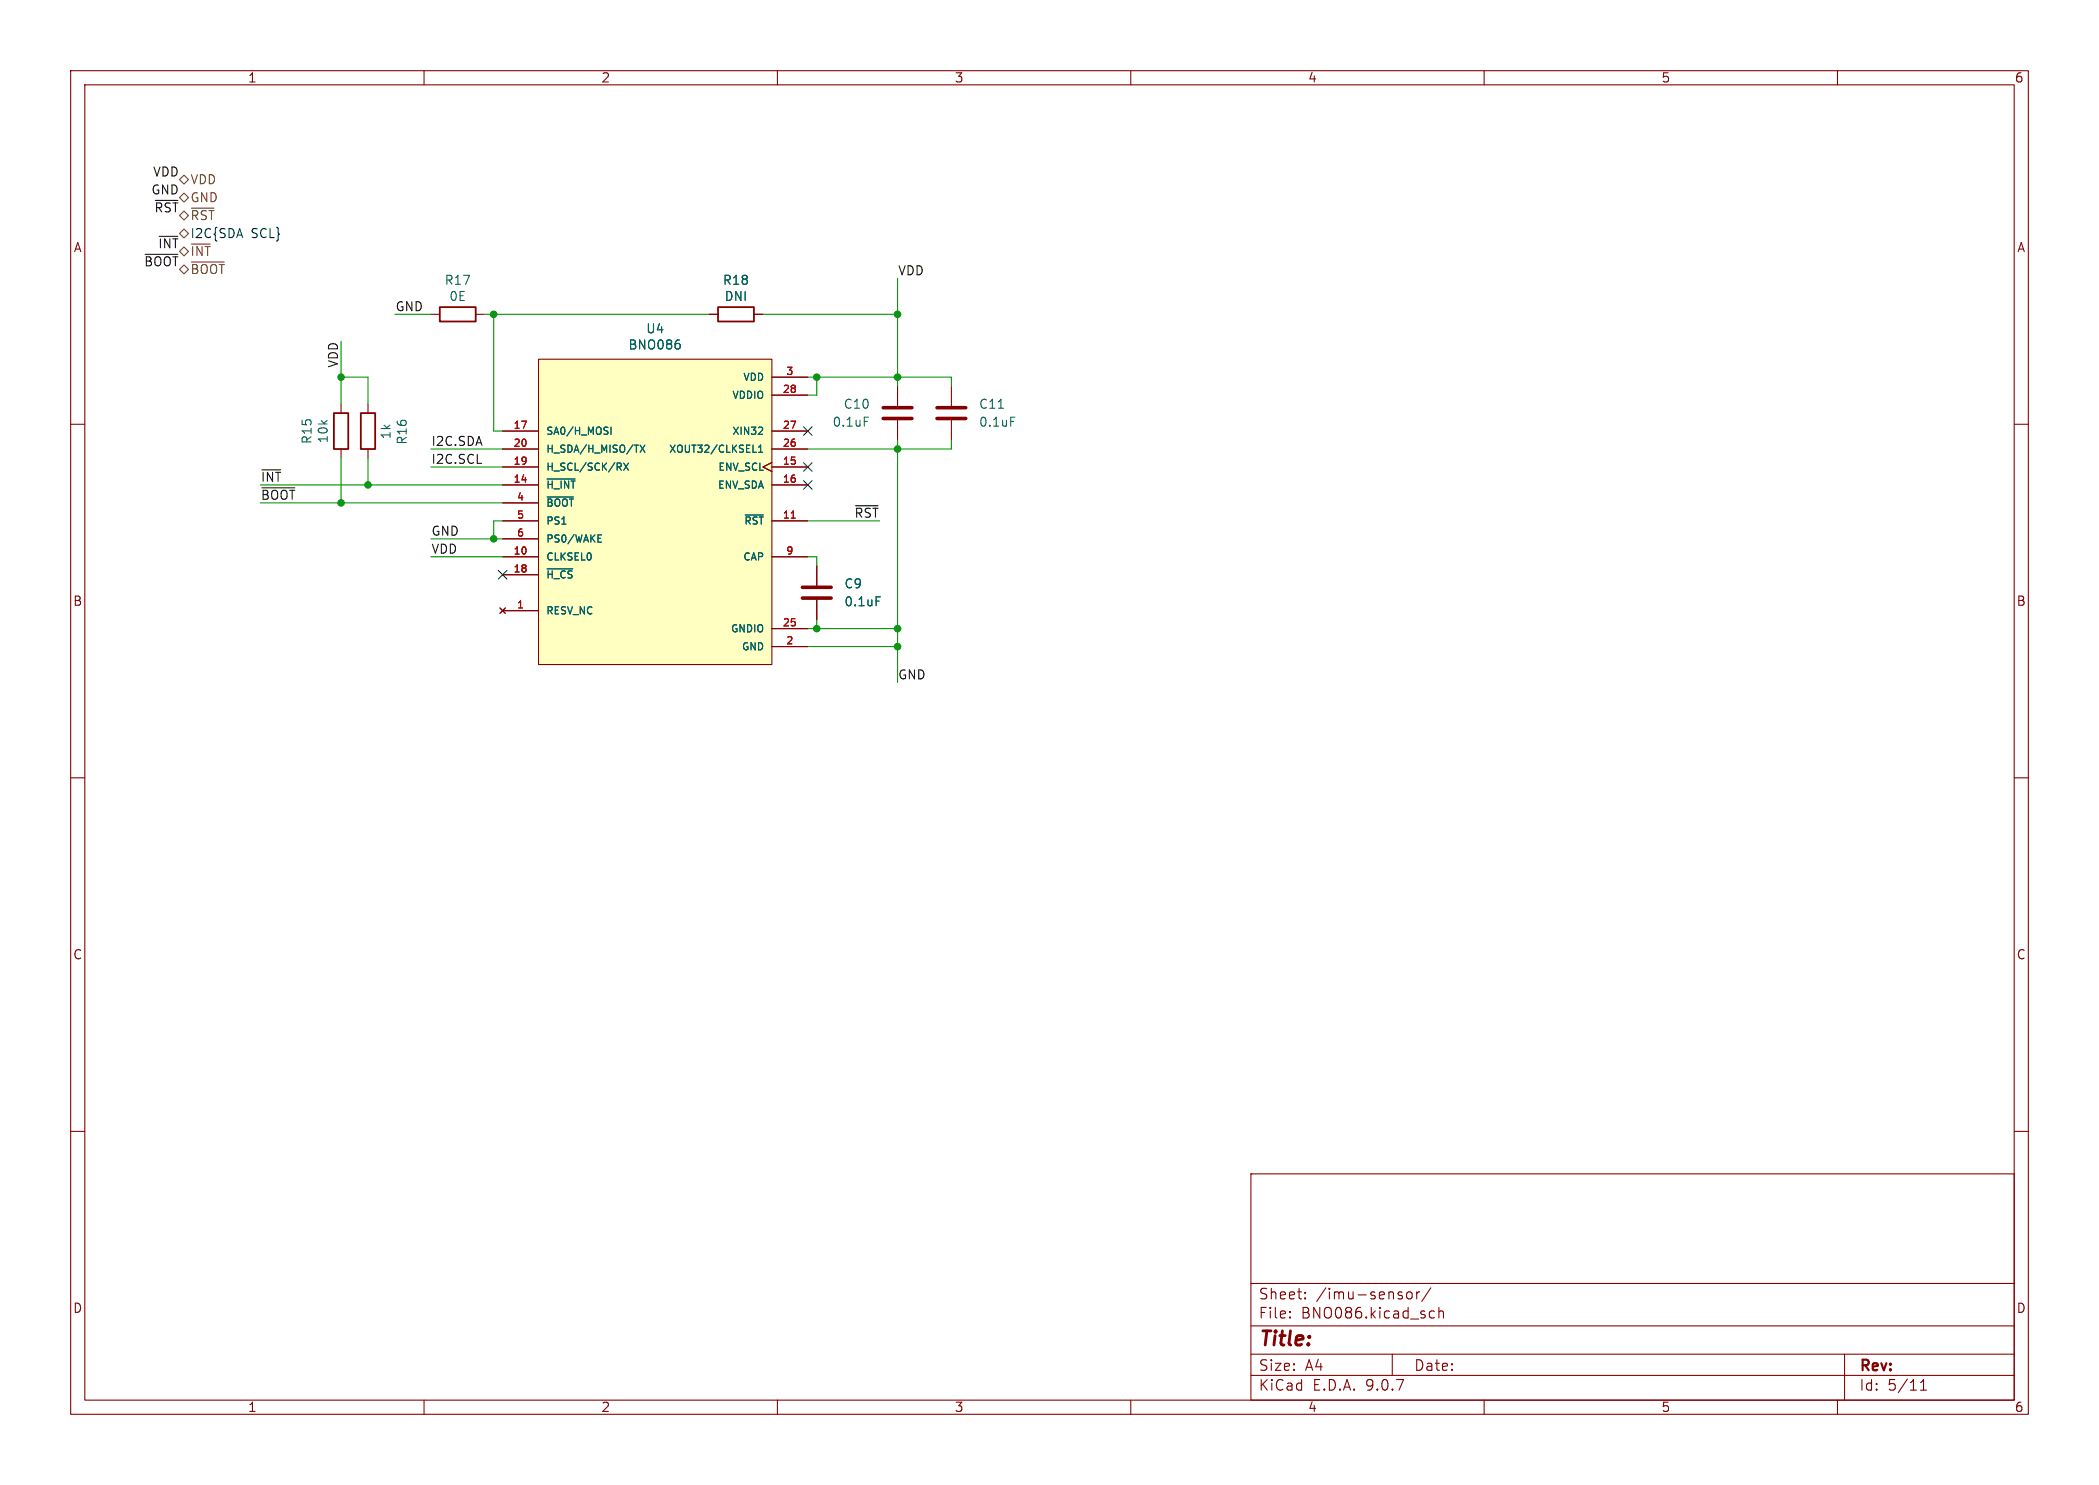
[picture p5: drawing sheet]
<svg xmlns="http://www.w3.org/2000/svg" width="297mm" height="210mm" viewBox="0 0 297 210" stroke-linecap="round" stroke-linejoin="round" font-family="sans-serif">
<g fill="none" stroke="#840000" stroke-width=".15">
<path d="M10 10h277v190h-277zM12 12h273v186h-273zM60 10v2M110 10v2M160 10v2M210 10v2M260 10v2M61 44.5h1.2M67.3 44.5h1.3M100.3 44.5h1.3M106.7 44.5h1.2M10 60h2"/>
<path d="M285 60h2M10 110h2M285 110h2M10 160h2M177 166h108v32h-108zM285 160h2M60 198v2M110 198v2M160 198v2M177 194.5h108M177 191.5h108M177 187.5h108"/>
<path d="M177 181.5h108M182.5 186.3h.1l-.1 .1M182.5 186.3v.1M182.5 185.5v.1M182.5 185.5h.1l-.1 .1M184.7 183.6v.1M184.7 183.6h-.1l.1 .1M184.7 182.8v.1M184.7 182.8h-.1l.1 .1M197 191.5v3M199.2 182.8a.41 .41 0 0 1 .6 .2v.4a.41 .41 0 0 1-.4 .3 .41 .41 0 0 1-.4-.3v-.4zM200.5 182.7v1"/>
<path d="M200.9 182.7l-.3 .1-.1 .2M202.5 182.1l-1.3 2M202.5 185.4l.5 .1M203 186.3l-.5 .1M203.6 185.5a.37 .37 0 0 1 .6 .1v.8M203.6 184.9v1.5M210 198v2M260 198v2M261 191.5v6.5M271.7 196.6h.9M271.7 195.5l.5-.4v1.5"/>
</g>
<path d="M62.2 43.4h5.1v2.1h-5.1zM101.6 43.4h5.1v2.1h-5.1z" fill="none" stroke="#840000" stroke-width=".25"/>
<path d="M76.2 50.8h33v43.2h-33z" fill="#ffffc2"/>
<g fill="none" stroke="#840000" stroke-width=".15">
<path d="M48.3 57.2v1.2M52.1 57.2v1.2M76.2 50.8h33v43.2h-33zM100.3 44.5h1.3M106.7 44.5h1.2M109.2 53.3h5.1M109.2 55.9h5.1M127 54.6v2.8M127 59.4v2.8M134.6 54.6v2.8M134.6 59.4v2.8M48.3 63.5v1.3"/>
<path d="M52.1 63.5v1.3M71.1 61h5.1M71.1 63.5h5.1M71.1 66h5.1M71.1 68.6h5.1M71.1 71.1h5.1M71.1 73.7h5.1M71.1 76.2h5.1M71.1 78.7h5.1M109.2 65.4l-1.3 .6 1.3 .7M109.2 61h5.1M109.2 63.5h5.1"/>
<path d="M109.2 66h5.1M109.2 68.6h5.1M109.2 73.7h5.1M109.2 78.7h5.1M70.7 86l.8 .7M71.1 81.3h5.1M71.1 86.4h5.1M71.5 86l-.8 .7M109.2 88.9h5.1M109.2 91.4h5.1M115.6 80v2.8M115.6 84.8v2.8"/>
</g>
<g fill="none" stroke="#006464" stroke-width=".15">
<path d="M96.1 48.6l.1 .2v.3l-.1 .2M122.3 59h.6M141.3 57.7h.7M143 59h.6M77.4 67.7h4M77.4 70.3h3.7M84.6 76.1h.4M84.6 76.7h.5M84.6 75.6h.5M86.5 60.4v1M87.6 66l.3 .5M87.9 65.6v.3"/>
<path d="M88.3 65.5l.6 1M88.9 65.5l-.6 1M90.6 62.9l.6 1.1M91.2 62.9l-.6 1.1M105.4 72.8h2.6M106.6 64h.4M107.3 64h.6M107.3 63.2l.3-.3v1.1M107.8 60.5l.1 .1v.2l-.6 .6h.6M77.4 80.4h3.6M124 84.4h.6"/>
</g>
<path d="M112 73.3h.5" fill="none" stroke="#a90000" stroke-width=".15"/>
<path d="M125 57.7h4M125 59.2h4M132.6 57.7h4.1M132.6 59.2h4.1M113.5 83.1h4.1M113.5 84.6h4.1" fill="none" stroke="#840000" stroke-width=".51"/>
<path d="M47.2 58.4h2.1v5.1h-2.1zM51.1 58.4h2v5.1h-2z" fill="none" stroke="#840000" stroke-width=".25"/>
<path d="M25.4 38.1l.6-.6 .7 .6-.7 .6zM25.4 33l.6-.6 .7 .6-.7 .7zM25.4 35.6l.6-.7 .7 .7-.7 .6zM25.4 30.5l.6-.7 .7 .7-.7 .6zM25.4 25.4l.6-.6 .7 .6-.7 .6zM25.4 27.9l.6-.6 .7 .6-.7 .7zM27.1 37.1h4.6M27.1 29.4h3.2" fill="none" stroke="#725600" stroke-width=".15"/>
<path d="M20.5 36h4.7M22 28.3h3.2M37.1 69h4.6M121 71.5h3.2" fill="none" stroke="#0f0f0f" stroke-width=".15"/>
<g fill="none" stroke="#009600" stroke-width=".15">
<path d="M127 39.4v15.2M48.3 53.3h3.8v3.9M48.3 48.3v8.9M55.9 44.5h5.1M68.6 44.5h31.7M69.8 44.5v16.5h1.3M107.9 44.5h19.1M114.3 53.3h20.3v1.3M115.6 53.3v2.6h-1.3M36.8 71.1h34.3M36.8 68.6h34.3M48.3 64.8v6.3"/>
<path d="M52.1 64.8v3.8M61 63.5h10.1M61 78.7h10.1M61 76.2h10.1M61 66h10.1M71.1 73.7h-1.3v2.5M114.3 73.7h10.2M114.3 78.7h1.3v1.3M127 62.2v34.3M134.6 62.2v1.3h-20.3M114.3 91.4h12.7M114.3 88.9h12.7"/>
<path d="M115.6 87.6v1.3"/>
</g>
<path d="M113.7 60.4l1.2 1.2M113.7 65.4l1.2 1.2M113.7 68l1.2 1.2M114.9 60.4l-1.2 1.2M114.9 65.4l-1.2 1.2M114.9 68l-1.2 1.2M70.5 80.7l1.2 1.2M71.7 80.7l-1.2 1.2" fill="none" stroke="#000084" stroke-width=".15"/>
<g fill="#009600" stroke="#009600" stroke-width=".15">
<circle cx="127" cy="53.3" r=".46"/>
<circle cx="127" cy="44.5" r=".46"/>
<circle cx="127" cy="63.5" r=".46"/>
<circle cx="127" cy="88.9" r=".46"/>
<circle cx="127" cy="91.4" r=".46"/>
<circle cx="115.6" cy="53.3" r=".46"/>
<circle cx="115.6" cy="88.9" r=".46"/>
<circle cx="48.3" cy="71.1" r=".46"/>
<circle cx="52.1" cy="68.6" r=".46"/>
<circle cx="69.8" cy="76.2" r=".46"/>
<circle cx="48.3" cy="53.3" r=".46"/>
<circle cx="69.8" cy="44.5" r=".46"/>
</g>
<text font-size="2.8" fill="#840000" x="178" y="190.9">Title:</text>
<g font-size="2.1" fill="#840000">
<text x="178" y="184">Sheet:</text>
<text x="186.2" y="184">/imu-sensor/</text>
<text x="178" y="186.7">File:</text>
<text x="184.1" y="186.7">BNO086.kicad_sch</text>
<text x="178" y="196.9">KiCad</text>
<text x="178" y="194.1">Size:</text>
<text x="184.7" y="194.1">A4</text>
<text x="185.7" y="196.9">E.D.A.</text>
<text x="193.3" y="196.9">9.0.7</text>
<text x="200" y="194.1">Date:</text>
<text x="263" y="194.3">Rev:</text>
<text x="263" y="196.9">Id:</text>
<text x="267.1" y="196.9">5/11</text>
</g>
<g font-size="1.8" fill="#840000">
<text x="35" y="11.9">1</text>
<text x="85" y="11.9">2</text>
<text x="135" y="11.9">3</text>
<text x="185" y="11.9">4</text>
<text x="235" y="11.9">5</text>
<text x="285" y="11.9">6</text>
<text x="10.3" y="35.9">A</text>
<text x="285.3" y="35.9">A</text>
<text x="10.3" y="85.9">B</text>
<text x="285.3" y="85.9">B</text>
<text x="10.3" y="135.9">C</text>
<text x="285.3" y="135.9">C</text>
<text x="10.3" y="185.9">D</text>
<text x="285.3" y="185.9">D</text>
<text x="35" y="199.9">1</text>
<text x="85" y="199.9">2</text>
<text x="135" y="199.9">3</text>
<text x="185" y="199.9">4</text>
<text x="235" y="199.9">5</text>
<text x="285" y="199.9">6</text>
</g>
<g font-size="1.8" fill="#0f0f0f">
<text x="21.3" y="27.6">GND</text>
<text x="21.6" y="25.1">VDD</text>
<text x="21.7" y="30.1">~{RST}</text>
<text x="22.3" y="35.2">~{INT}</text>
<text x="20.3" y="37.8">~{BOOT}</text>
<text x="127" y="39">VDD</text>
<text x="55.9" y="44.1">GND</text>
<text x="47.9" y="52.1" transform="rotate(-90 47.9 52.1)">VDD</text>
<text x="61" y="65.7">I2C.SCL</text>
<text x="61" y="63.2">I2C.SDA</text>
<text x="36.8" y="70.8">~{BOOT}</text>
<text x="36.8" y="68.2">~{INT}</text>
<text x="61" y="75.9">GND</text>
<text x="120.8" y="73.3">~{RST}</text>
<text x="61" y="78.4">VDD</text>
<text x="127" y="96.2">GND</text>
</g>
<g font-size="1.8" fill="#725600">
<text x="26.9" y="26.3">VDD</text>
<text x="26.9" y="28.8">GND</text>
<text x="26.9" y="33.9">I2C{SDA</text>
<text x="26.9" y="31.3">~{RST}</text>
<text x="26.9" y="39">~{BOOT}</text>
<text x="26.9" y="36.4">~{INT}</text>
</g>
<text font-size="1.8" fill="#000084" x="35.5" y="33.9">SCL}</text>
<g font-size="1.8" fill="#006464">
<text x="62.8" y="40.5">R17</text>
<text x="102.2" y="40.5">R18</text>
<text x="63.5" y="42.8">0E</text>
<text x="91.3" y="47.3">U4</text>
<text x="102.4" y="42.8">DNI</text>
<text x="88.8" y="49.6">BNO086</text>
<text x="119.3" y="58">C10</text>
<text x="138.4" y="58">C11</text>
<text x="44.3" y="62.9" transform="rotate(-90 44.3 62.9)">R15</text>
<text x="46.6" y="62.8" transform="rotate(-90 46.6 62.8)">10k</text>
<text x="55.5" y="62.2" transform="rotate(-90 55.5 62.2)">1k</text>
<text x="57.8" y="63" transform="rotate(-90 57.8 63)">R16</text>
<text x="117.7" y="60.6">0.1uF</text>
<text x="138.4" y="60.6">0.1uF</text>
<text x="119.4" y="83.4">C9</text>
<text x="119.4" y="86">0.1uF</text>
</g>
<g font-size="1.4" fill="#a90000">
<text x="111.1" y="53.1">3</text>
<text x="110.7" y="55.6">28</text>
<text x="72.6" y="60.7">17</text>
<text x="72.6" y="63.2">20</text>
<text x="72.6" y="65.8">19</text>
<text x="110.7" y="60.7">27</text>
<text x="110.7" y="63.2">26</text>
<text x="110.7" y="65.8">15</text>
<text x="72.6" y="68.3">14</text>
<text x="73" y="70.9">4</text>
<text x="110.7" y="68.3">16</text>
<text x="73" y="73.4">5</text>
<text x="73" y="75.9">6</text>
<text x="110.7" y="73.4">11</text>
<text x="72.6" y="78.5">10</text>
<text x="72.6" y="81">18</text>
<text x="111.1" y="78.5">9</text>
<text x="73" y="86.1">1</text>
<text x="110.7" y="88.6">25</text>
<text x="111.1" y="91.2">2</text>
</g>
<g font-size="1.4" fill="#006464">
<text x="103.5" y="56.6">VDDIO</text>
<text x="105" y="54.1">VDD</text>
<text x="77.2" y="61.7">SA0/H_MOSI</text>
<text x="77.2" y="64.2">H_SDA/H_MISO/TX</text>
<text x="94.5" y="64.2">XOUT32/CLKSEL1</text>
<text x="103.5" y="61.7">XIN32</text>
<text x="77.2" y="66.8">H_SCL/SCK/RX</text>
<text x="77.2" y="69.3">~{H_INT}</text>
<text x="77.2" y="71.9">~{BOOT}</text>
<text x="101.5" y="69.3">ENV_SDA</text>
<text x="101.5" y="66.8">ENV_SCL</text>
<text x="77.2" y="74.4">PS1</text>
<text x="77.2" y="76.9">PS0/WAKE</text>
<text x="105.2" y="74.4">~{RST}</text>
<text x="77.2" y="79.5">CLKSEL0</text>
<text x="77.2" y="82">~{H_CS}</text>
<text x="105" y="79.5">CAP</text>
<text x="77.2" y="87.1">RESV_NC</text>
<text x="103.3" y="89.6">GNDIO</text>
<text x="104.9" y="92.2">GND</text>
</g>
</svg>
